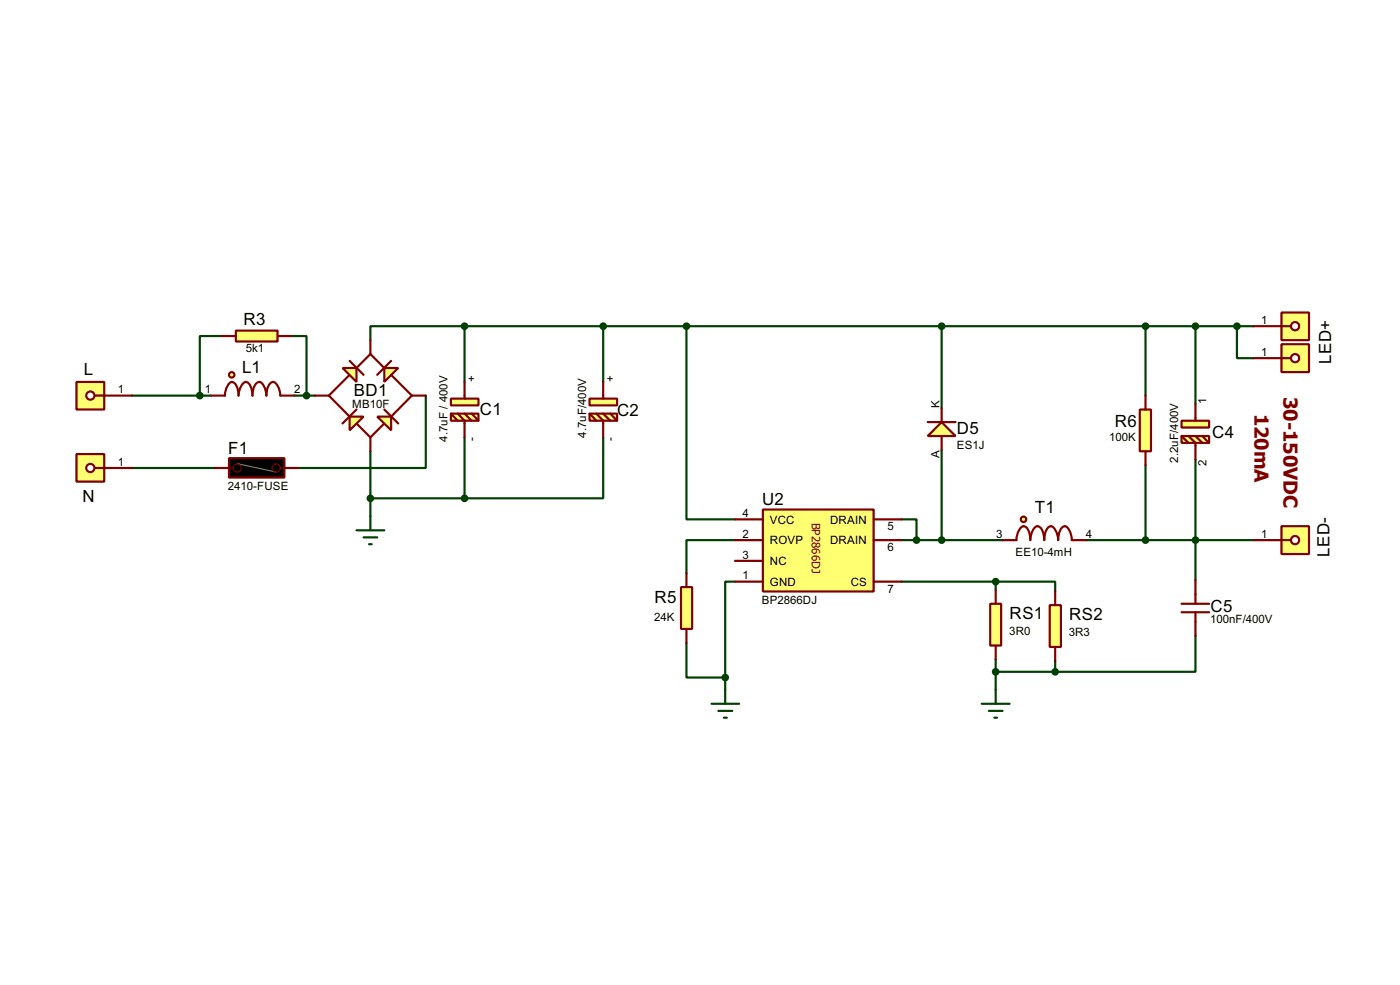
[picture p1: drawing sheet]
<svg xmlns="http://www.w3.org/2000/svg" width="256mm" height="180mm" viewBox="0 0 256 180" stroke-linecap="round" stroke-linejoin="round" font-family="sans-serif">
<g fill="none" stroke="#004000" stroke-width=".4">
<path d="M85.1 59.7h-17.2v2.6M85.1 59.7v10.2M85.1 59.7h144.6M110.5 59.7v10.2M125.8 59.7v35.4h8.9M172.5 59.7v15M209.9 59.7v12.7M219 59.7v14.3M226.6 59.7v5.9h3.1M24.2 72.4h14.5M40.7 61.5h-4.1v10.9M53.4 61.5h2.8v10.9"/>
<path d="M53.9 72.4h3.8M78 72.4v13.3h-23.3M24.2 85.7h15.2M67.9 82.6v11.9M67.9 91.2h17.2M85.1 80.1v11.1M110.5 80.1v11.1h-25.4M134.7 98.9h-8.9v6.1M165.2 95.1h2.7v3.8M165.2 98.9h18.5M172.5 82.4v16.5M198.9 98.9h30.8"/>
<path d="M209.9 85.1v13.8M219 84.1v22.1M125.8 117.7v6.3h7.1M134.7 106.5h-1.8v17.5M165.2 106.5h17.2M182.4 106.5h10.9v1.8M182.4 106.5v1.5M219 116.4v6.6h-25.7M132.9 124v2.3M182.4 120.7v5.6M182.4 123h10.9M193.3 121v2"/>
</g>
<path d="M181.4 110.5h2v7.7h-2z" fill="#ffff71" stroke="#800000" stroke-width=".4"/>
<path d="M182.4 108v2.5M182.4 118.2v2.5" fill="none" stroke="#800000" stroke-width=".4"/>
<path d="M192.3 110.8h2.1v7.6h-2.1z" fill="#ffff71" stroke="#800000" stroke-width=".4"/>
<path d="M193.3 108.3v2.5M193.3 118.4v2.6" fill="none" stroke="#800000" stroke-width=".4"/>
<path d="M124.8 107.5h2v7.6h-2z" fill="#ffff71" stroke="#800000" stroke-width=".4"/>
<path d="M125.8 105v2.5M125.8 115.1v2.6" fill="none" stroke="#800000" stroke-width=".4"/>
<path d="M208.8 75h2.1v7.6h-2.1z" fill="#ffff71" stroke="#800000" stroke-width=".4"/>
<path d="M209.9 72.4v2.6M209.9 82.6v2.5" fill="none" stroke="#800000" stroke-width=".4"/>
<path d="M170 79.8l2.5-2.5 2.6 2.5z" fill="#ffff71" stroke="#800000" stroke-width=".4"/>
<path d="M170 77.3h5.1M172.5 74.7v2.6M172.5 79.8v2.6" fill="none" stroke="#800000" stroke-width=".4"/>
<path d="M70.4 67.4h2.6l-2.6 2.5z" fill="#ffff71" stroke="#800000" stroke-width=".4"/>
<path d="M64.1 66.1l2.5 2.5M64.1 68.6l-3.8 3.8 3.8 3.9M65.3 75l-2.5 2.5M65.3 77.5l2.6 2.6 2.5-2.6M65.3 67.4l2.6-2.6 2.5 2.6M70.4 75l2.6 2.5M71.7 66.1l-2.6 2.5M71.7 68.6l3.8 3.8-3.8 3.9" fill="none" stroke="#800000" stroke-width=".4"/>
<g fill="#ffff71" stroke="#800000" stroke-width=".4">
<path d="M64.1 76.3h2.5l-2.5 2.5z"/>
<path d="M62.8 67.4h2.5v2.5z"/>
<path d="M69.1 76.3h2.6v2.5z"/>
</g>
<path d="M57.7 72.4h2.6M67.9 62.3v2.5M75.5 72.4h2.5M67.9 80.1v2.5M186.2 98.9a2.61 2.61 0 0 1 1.3-2.6 1.47 1.47 0 0 1 1.1 1.3l.2 1.3a2.68 2.68 0 0 1 1.2-2.6 1.47 1.47 0 0 1 1.1 1.3l.2 1.3a3.2 3.2 0 0 1 .9-2.5 .89 .89 0 0 1 1.2 .7l.4 1.1 .1 .7a3.2 3.2 0 0 1 .8-2.5 .86 .86 0 0 1 1.2 .7l.4 1.1 .1 .7" fill="none" stroke="#800000" stroke-width=".4"/>
<circle cx="187.5" cy="95.1" r=".5" fill="#ffff71" stroke="#800000" stroke-width=".4"/>
<path d="M183.7 98.9h2.5M196.4 98.9h2.5" fill="none" stroke="#800000" stroke-width=".4"/>
<g fill="#ffff71" stroke="#800000" stroke-width=".4">
<path d="M216.5 77h5v1.3h-5z"/>
<path d="M216.5 79.8h5v1.3h-5z"/>
</g>
<path d="M216.5 79.8l1.2 1.3M217.7 79.8l1.3 1.3v3M219 74v3M219 79.8l1.3 1.3M220.3 79.8l1.2 1.3" fill="none" stroke="#800000" stroke-width=".4"/>
<g fill="#ffff71" stroke="#800000" stroke-width=".4">
<path d="M82.6 73h5.1v1.2h-5.1z"/>
<path d="M82.6 75.7h5.1v1.3h-5.1z"/>
</g>
<path d="M82.6 75.7l1.3 1.3M83.9 75.7l1.2 1.3v3.1M85.1 69.9v3.1M85.1 75.7l1.3 1.3M86.4 75.7l1.3 1.3" fill="none" stroke="#800000" stroke-width=".4"/>
<g fill="#ffff71" stroke="#800000" stroke-width=".4">
<path d="M108 73h5.1v1.2h-5.1z"/>
<path d="M108 75.7h5.1v1.3h-5.1z"/>
</g>
<path d="M108 75.7l1.3 1.3M109.3 75.7l1.2 1.3v3.1M110.5 69.9v3.1M110.5 75.7l1.3 1.3M111.8 75.7l1.3 1.3M216.5 110.5h5M216.5 112.1h5M219 106.2v4.3M219 112.1v4.3" fill="none" stroke="#800000" stroke-width=".4"/>
<path d="M65.3 97.1h5.1M66.6 98.4h2.5M67.6 99.6h.5M67.9 94.5v2.6M130.4 128.8h5M131.6 130.1h2.6M132.6 131.4h.6M132.9 126.3v2.5M179.9 128.8h5.1M181.2 130.1h2.5M182.2 131.4h.5M182.4 126.3v2.5" fill="none" stroke="#004000" stroke-width=".4"/>
<g fill="#004000" stroke="#004000" stroke-width=".4">
<circle cx="219" cy="98.9" r=".5"/>
<circle cx="193.3" cy="123" r=".5"/>
<circle cx="85.1" cy="91.2" r=".5"/>
<circle cx="172.5" cy="59.7" r=".5"/>
</g>
<path d="M14 69.9h5.1v5.1h-5.1z" fill="#ffff71" stroke="#800000" stroke-width=".4"/>
<path d="M17.3 72.4h1.8" fill="none" stroke="#800000" stroke-width=".4"/>
<circle cx="16.5" cy="72.4" r=".75" fill="#feffff" stroke="#800000" stroke-width=".4"/>
<path d="M19.1 72.4h5.1" fill="none" stroke="#800000" stroke-width=".4"/>
<path d="M14 83.1h5.1v5.1h-5.1z" fill="#ffff71" stroke="#800000" stroke-width=".4"/>
<path d="M17.3 85.7h1.8" fill="none" stroke="#800000" stroke-width=".4"/>
<circle cx="16.5" cy="85.7" r=".75" fill="#feffff" stroke="#800000" stroke-width=".4"/>
<path d="M19.1 85.7h5.1" fill="none" stroke="#800000" stroke-width=".4"/>
<g fill="#004000" stroke="#004000" stroke-width=".4">
<circle cx="67.8" cy="91.2" r=".5"/>
<circle cx="85.1" cy="59.7" r=".5"/>
<circle cx="110.5" cy="59.7" r=".5"/>
<circle cx="209.8" cy="59.7" r=".5"/>
</g>
<path d="M43.2 60.5h7.7v2h-7.7z" fill="#ffff71" stroke="#800000" stroke-width=".4"/>
<path d="M40.7 61.5h2.5M50.9 61.5h2.5" fill="none" stroke="#800000" stroke-width=".4"/>
<path d="M234.8 57.2h5v5.1h-5z" fill="#ffff71" stroke="#800000" stroke-width=".4"/>
<path d="M234.8 59.7h1.7" fill="none" stroke="#800000" stroke-width=".4"/>
<circle cx="237.2" cy="59.7" r=".75" fill="#feffff" stroke="#800000" stroke-width=".4"/>
<path d="M229.7 59.7h5.1" fill="none" stroke="#800000" stroke-width=".4"/>
<path d="M234.8 96.3h5v5.1h-5z" fill="#ffff71" stroke="#800000" stroke-width=".4"/>
<path d="M234.8 98.9h1.7" fill="none" stroke="#800000" stroke-width=".4"/>
<circle cx="237.2" cy="98.9" r=".75" fill="#feffff" stroke="#800000" stroke-width=".4"/>
<path d="M39.4 85.7h2.6M52.1 85.7h2.6M229.7 98.9h5.1" fill="none" stroke="#800000" stroke-width=".4"/>
<path d="M42 83.9h10.1v3.5h-10.1z" fill="#000" stroke="#800000" stroke-width=".4"/>
<path d="M43.5 84.9l7.1 1.5" fill="none" stroke="#808080" stroke-width=".2"/>
<g fill="none" stroke="#800000" stroke-width=".2">
<path d="M42 85.7h.7M51.4 85.7h.7"/>
<circle cx="43.4" cy="85.7" r=".75"/>
<circle cx="50.6" cy="85.7" r=".75"/>
</g>
<path d="M234.8 63h5v5.1h-5z" fill="#ffff71" stroke="#800000" stroke-width=".4"/>
<path d="M234.8 65.6h1.7" fill="none" stroke="#800000" stroke-width=".4"/>
<circle cx="237.2" cy="65.6" r=".75" fill="#feffff" stroke="#800000" stroke-width=".4"/>
<path d="M229.7 65.6h5.1" fill="none" stroke="#800000" stroke-width=".4"/>
<path d="M139.8 93.3h20.3v15h-20.3z" fill="#ffff71" stroke="#800000" stroke-width=".4"/>
<path d="M41.2 72.4a2.65 2.65 0 0 1 1.3-2.5 2.27 2.27 0 0 1 1.2 2.5 2.66 2.66 0 0 1 1.3-2.5 2.27 2.27 0 0 1 1.3 2.5 2.24 2.24 0 0 1 1.3-2.5 2.65 2.65 0 0 1 1.2 2.5 2.27 2.27 0 0 1 1.3-2.5 2.58 2.58 0 0 1 1.3 2.5M134.7 98.9h5.1M134.7 95.1h5.1M160.1 98.9h5.1M160.1 95.1h5.1M134.7 106.5h5.1M134.7 102.7h5.1M160.1 106.5h5.1" fill="none" stroke="#800000" stroke-width=".4"/>
<g fill="#004000" stroke="#004000" stroke-width=".4">
<circle cx="182.4" cy="106.5" r=".5"/>
<circle cx="172.5" cy="98.9" r=".5"/>
<circle cx="167.9" cy="98.9" r=".5"/>
<circle cx="125.7" cy="59.7" r=".5"/>
<circle cx="132.8" cy="124" r=".5"/>
</g>
<circle cx="42.4" cy="68.6" r=".5" fill="#ffff71" stroke="#800000" stroke-width=".4"/>
<path d="M38.7 72.4h2.5M51.4 72.4h2.5" fill="none" stroke="#800000" stroke-width=".4"/>
<g fill="#004000" stroke="#004000" stroke-width=".4">
<circle cx="56.1" cy="72.4" r=".5"/>
<circle cx="36.6" cy="72.4" r=".5"/>
<circle cx="219" cy="59.7" r=".5"/>
<circle cx="226.6" cy="59.7" r=".5"/>
<circle cx="209.8" cy="98.9" r=".5"/>
<circle cx="182.4" cy="123" r=".5"/>
</g>
<g font-size="4.3" fill="#800000">
<text x="229.8" y="75.7" transform="rotate(90 229.8 75.7)">120mA</text>
<text x="235.2" y="72.7" transform="rotate(90 235.2 72.7)">30-150VDC</text>
</g>
<g font-size="3.5">
<text x="44.6" y="59.4">R3</text>
<text x="15.4" y="68.6">L</text>
<text x="44.4" y="68.3">L1</text>
<text x="243.9" y="66.6" transform="rotate(-90 243.9 66.6)">LED+</text>
<text x="64.8" y="72.4">BD1</text>
<text x="87.9" y="75.9">C1</text>
<text x="113.1" y="76.2">C2</text>
<text x="41.8" y="83.1">F1</text>
<text x="175.3" y="79.5">D5</text>
<text x="204.3" y="78.2">R6</text>
<text x="222.1" y="80.2">C4</text>
<text x="15.1" y="92">N</text>
<text x="139.6" y="92.5">U2</text>
<text x="189.6" y="94">T1</text>
<text x="243.5" y="101.9" transform="rotate(-90 243.5 101.9)">LED-</text>
<text x="119.9" y="110.4">R5</text>
<text x="185" y="113.2">RS1</text>
<text x="195.9" y="113.5">RS2</text>
<text x="221.8" y="112">C5</text>
</g>
<text font-size="2.6" fill="#800000" x="148.7" y="95.6" transform="rotate(90 148.7 95.6)">BP2866DJ</text>
<g font-size="2.4">
<text x="231.1" y="59.3">1</text>
<text x="45.1" y="64.5">5k1</text>
<text x="231.1" y="65.2">1</text>
<text x="21.6" y="72">1</text>
<text x="37.5" y="72">1</text>
<text x="53.9" y="72">2</text>
<text x="87.1" y="69.9" transform="rotate(-90 87.1 69.9)">+</text>
<text x="112.5" y="69.9" transform="rotate(-90 112.5 69.9)">+</text>
<text x="64.5" y="74.6">MB10F</text>
<text x="172.1" y="74.7" transform="rotate(-90 172.1 74.7)">K</text>
<text x="221" y="74" transform="rotate(-90 221 74)">1</text>
<text x="82" y="80.8" transform="rotate(-90 82 80.8)">4.7uF / 400V</text>
<text x="87.1" y="80.8" transform="rotate(-90 87.1 80.8)">-</text>
<text x="107.4" y="80.1" transform="rotate(-90 107.4 80.1)">4.7uF/400V</text>
<text x="112.5" y="80.8" transform="rotate(-90 112.5 80.8)">-</text>
<text x="172.1" y="83.8" transform="rotate(-90 172.1 83.8)">A</text>
<text x="175.3" y="82.1">ES1J</text>
<text x="203.2" y="80.8">100K</text>
<text x="21.6" y="85.3">1</text>
<text x="41.8" y="89.6">2410-FUSE</text>
<text x="215.9" y="84.7" transform="rotate(-90 215.9 84.7)">2.2uF/400V</text>
<text x="221" y="85.3" transform="rotate(-90 221 85.3)">2</text>
<text x="136.1" y="94.7">4</text>
<text x="141" y="95.9">VCC</text>
<text x="152.1" y="95.9">DRAIN</text>
<text x="136.1" y="98.5">2</text>
<text x="141" y="99.7">ROVP</text>
<text x="152.1" y="99.7">DRAIN</text>
<text x="162.6" y="97.1">5</text>
<text x="162.6" y="100.9">6</text>
<text x="182.5" y="98.5">3</text>
<text x="186" y="101.8">EE10-4mH</text>
<text x="198.9" y="98.5">4</text>
<text x="231.1" y="98.5">1</text>
<text x="136.1" y="106.1">1</text>
<text x="136.1" y="102.3">3</text>
<text x="141" y="107.3">GND</text>
<text x="141" y="103.5">NC</text>
<text x="155.8" y="107.3">CS</text>
<text x="119.9" y="113.6">24K</text>
<text x="139.6" y="110.5">BP2866DJ</text>
<text x="162.6" y="108.5">7</text>
<text x="184.9" y="116.2">3R0</text>
<text x="195.8" y="116.4">3R3</text>
<text x="221.7" y="114.1">100nF/400V</text>
</g>
</svg>
